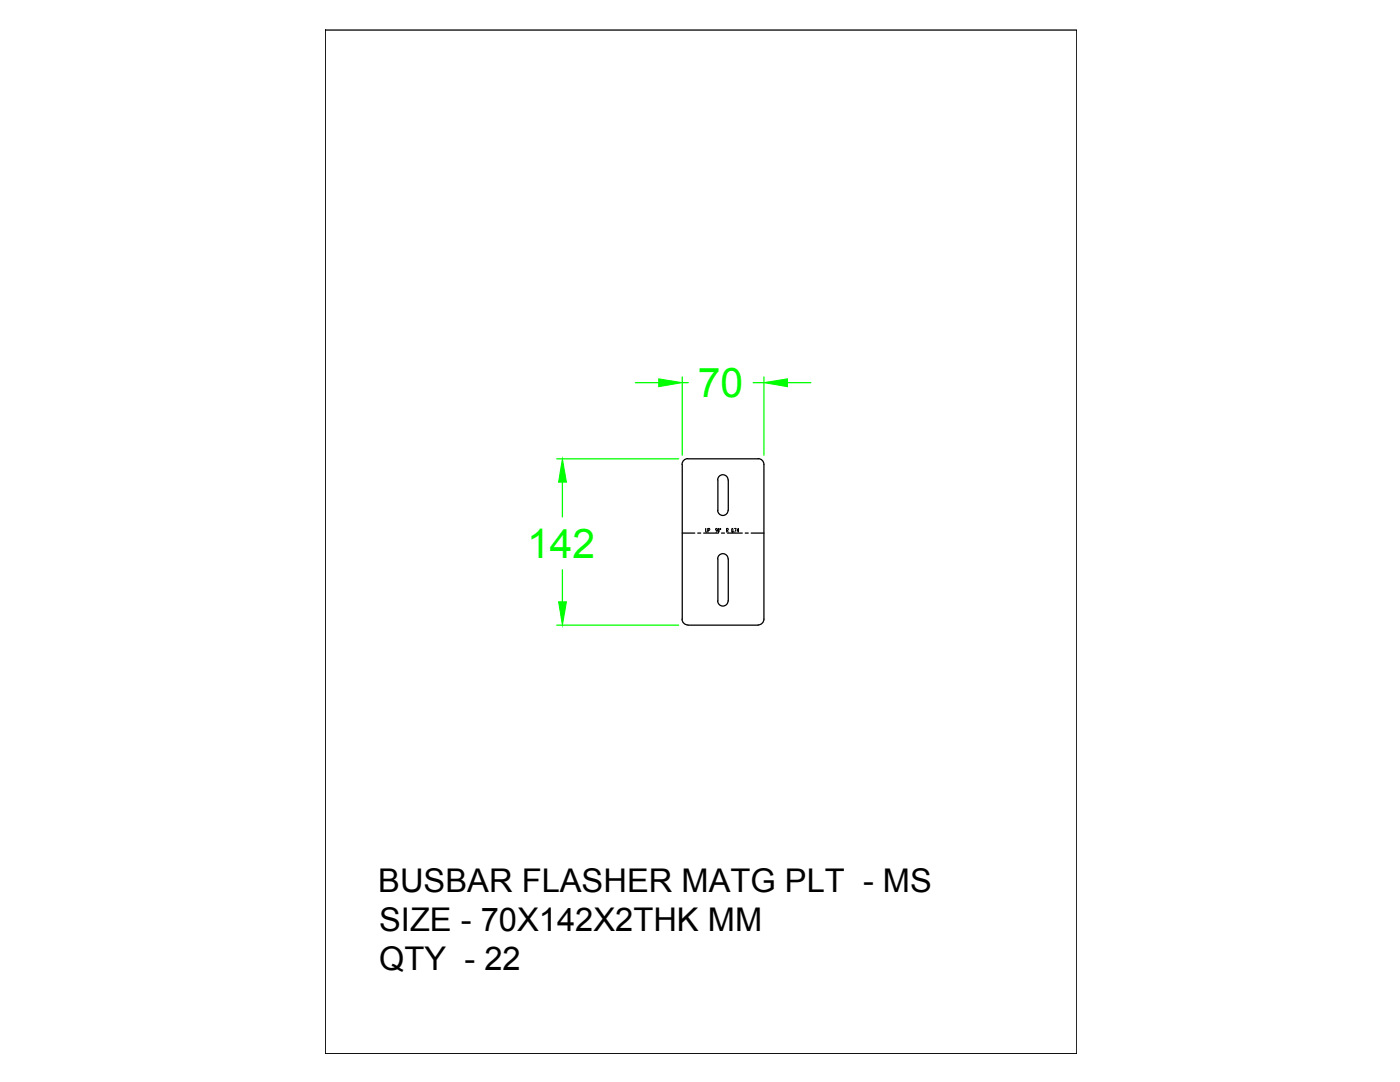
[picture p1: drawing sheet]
<svg xmlns="http://www.w3.org/2000/svg" width="279mm" height="216mm" viewBox="0 0 279 216" stroke-linecap="round" stroke-linejoin="round" font-family="sans-serif">
<!-- layer: 0 -->
<g fill="none" stroke="#000" stroke-width=".25">
<path d="M64.9 6h150v204.3h-150zM136.2 92.7v30.9M137.3 91.5a1.16 1.16 0 0 0-1.2 1.2M137.3 91.6h14M143.2 95.8a1.04 1.04 0 0 1 1.1-1.1 1.04 1.04 0 0 1 1 1.1M143.3 95.8v6M145.3 95.8v6M151.3 91.5a1.16 1.16 0 0 1 1.2 1.2M152.5 92.7v30.8a1.16 1.16 0 0 1-1.2 1.2M136.2 106.4h2.5M139.2 106.4h.6M140.4 106.4h3"/>
<path d="M143.2 111.5a1.04 1.04 0 0 1 1.1-1 1.04 1.04 0 0 1 1 1M143.2 119.9a1.04 1.04 0 0 0 1.1 1 1.04 1.04 0 0 0 1-1M143.2 101.8a1.04 1.04 0 0 0 1.1 1.1 1.04 1.04 0 0 0 1-1.1M143.3 111.5v8.4M144 106.4h.6M145.2 106.4h2.9M145.3 111.5v8.4M148.7 106.4h.6M149.9 106.4h2.6M136.1 123.5a1.16 1.16 0 0 0 1.2 1.2M137.3 124.7h14"/>
</g>
<path d="M126.8 76.4h4.7M136.2 75.2v15.6M136.2 76.4h1.1M150.3 76.4h2.2M152.5 75.2v15.6M157.2 76.4h4.6M111.1 91.6h24.3M112.2 96.2v7M112.2 113.7v6.4M111.1 124.7h24.3" fill="none" stroke="#0f0" stroke-width=".25"/>
<g fill="#0f0" stroke="#0f0" stroke-width=".2">
<path d="M111.5 120.1h1.5l-.8 4.6z"/>
<path d="M112.2 91.6l.8 4.6h-1.5z"/>
<path d="M131.5 75.6l4.7 .8-4.7 .8z"/>
<path d="M152.5 76.4l4.7-.8v1.6z"/>
</g>
<path d="M140.8 105.4l.1 .8 .3-.1v-.7M141.3 105.8l.4-.1-.1-.3h-.3v.8M143.1 105.8l-.3-.1 .1-.3 .2 .2v.3l-.2 .3M143.4 105.4l.1 .2-.1 .6-.1-.1zM143.8 105.4v.3zM145 105.8l.3-.1v-.3h-.3v.8M145.1 105.8l.2 .4M146.1 105.4l.2 .2-.1 .6-.2-.1zM146.4 106.1v.1M146.6 105.4h.3l-.2 .8M147.4 105.9h-.3l.2-.5v.8" fill="none" stroke="#000" stroke-width=".2"/>
<g font-size="8.2" fill="#0f0">
<text x="139.3" y="79.2">70</text>
<text x="105.2" y="111.4">142</text>
</g>
<g font-size="6.5">
<text x="75.5" y="177.9">BUSBAR FLASHER MATG PLT - MS</text>
<text x="75.7" y="185.7">SIZE - 70X142X2THK MM</text>
<text x="75.7" y="193.6">QTY - 22</text>
</g>
</svg>
